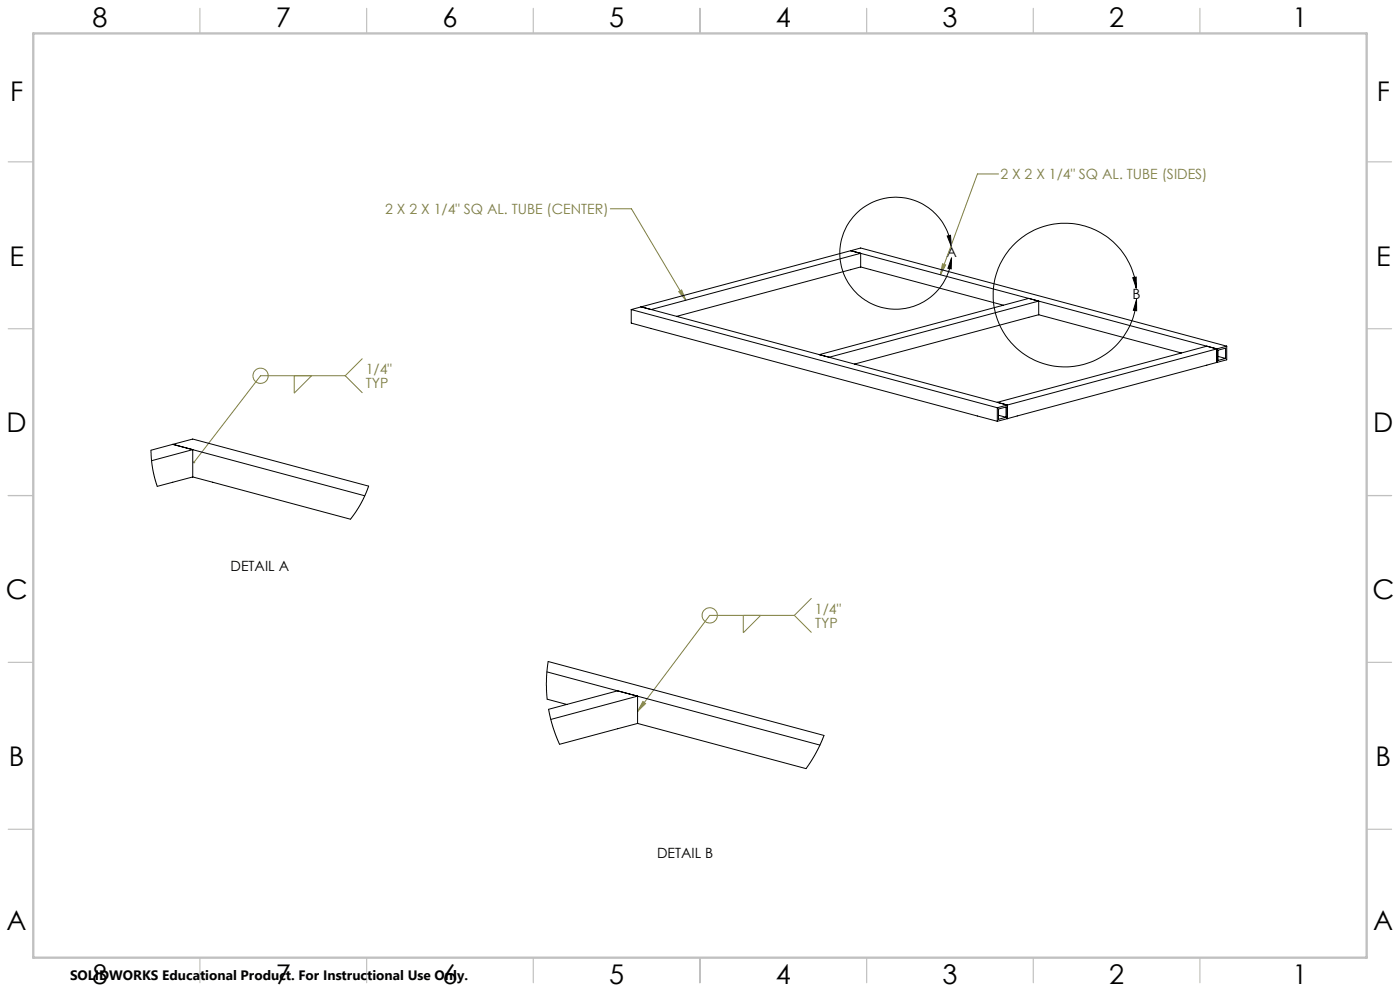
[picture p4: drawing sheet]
<svg xmlns="http://www.w3.org/2000/svg" width="420mm" height="297mm" viewBox="0 0 420 297" stroke-linecap="round" stroke-linejoin="round" font-family="sans-serif">
<g fill="none" stroke="#808040" stroke-width=".3">
<path d="M299.6 52.1h-6.4l-11.1 30.2M183.1 62.6h6.3l16.3 27.4M282.8 79.1l.9 .3-1.6 2.9zM203.6 87.4l.9-.5 1.2 3.1zM88.3 112.6v5.2l5.2-5.2M103.6 112.6h-25.4l-20 25.9M103.6 112.6l5.1 5.1M108.7 107.5l-5.1 5.1M243.4 179.3l-5.1 5.1M223 184.4v5.2l5.2-5.2M238.3 184.4h-25.4l-21.6 28.8M238.3 184.4l5.1 5.1"/>
<path d="M192.9 210.3l.8 .6-2.4 2.3z"/>
<circle cx="78.2" cy="112.6" r="2.29"/>
<circle cx="212.9" cy="184.4" r="2.28"/>
</g>
<path d="M284.2 70.7l1-.2 .2 3.3zM285.4 73.8a16.8 16.8 0 0 0-25.8-12 16.8 16.8 0 0 0 .5 28.5 16.8 16.8 0 0 0 25.4-13M285.5 77.3l-.1 3.3-1-.2zM339.8 83.2l1.1-.2v3.4zM340.9 86.4a21.5 21.5 0 0 0-32.5-16.4 21.5 21.5 0 0 0-.9 36.4 21.5 21.5 0 0 0 33.2-14.6l.3-2M341 89.8v3.3l-1-.1z" fill="none" stroke="#000" stroke-width=".3"/>
<g fill="none" stroke="#c0c0c0" stroke-width=".35">
<path d="M60 2.5v7.5M110 2.5v7.5M160 2.5v7.5M210 2.5v7.5M260 2.5v7.5M310 2.5v7.5M360 2.5v7.5M2.5 48.5h7.5M410 48.5h7.5M2.5 98.5h7.5M410 98.5h7.5M2.5 148.5h7.5"/>
<path d="M410 148.5h7.5M2.5 198.5h7.5M410 198.5h7.5M2.5 248.5h7.5M410 248.5h7.5M60 287v7.5M110 287v7.5M160 287v7.5M210 287v7.5M260 287v7.5M310 287v7.5M360 287v7.5"/>
</g>
<path d="M10 10h400v277h-400z" fill="none" stroke="#c0c0c0" stroke-width=".7"/>
<path d="M284.2 70.7l1-.2 .2 3.3zM285.5 77.3l-.1 3.3-1-.2zM339.8 83.2l1.1-.2v3.4zM341 89.8v3.3l-1-.1z" fill="#000"/>
<path d="M282.8 79.1l.9 .3-1.6 2.9zM203.6 87.4l.9-.5 1.2 3.1zM57.9 138.4l.1 .4 .2-.3-.2 .3a.35 .35 0 0 0 .5 0 .35 .35 0 0 0-.1-.5 .35 .35 0 0 0-.5 .1zM192.9 210.3l.8 .6-2.4 2.3z" fill="#808040"/>
<g fill="none" stroke="#000" stroke-width=".3">
<path d="M255.2 75.1l-62.9 16.9M255.2 75.1l3 .8M255.2 75.1l109.9 29.5M255.2 75.1l3-.8 109.8 29.4M258.2 75.9l-62.9 16.9-3-.8M258.2 75.9v4.1M189.4 92.8l3-.8 109.8 29.4M189.4 92.8l109.8 29.4M189.4 92.8v4l109.8 29.5M192.3 92h.1M258.2 80l-55.2 14.8M258.2 80l42.8 11.5"/>
<path d="M311.6 90.2v4.1M311.6 94.3l-55.2 14.8M311.6 94.3l42.8 11.5M245.8 106.3l62.8-16.9 3 .8-62.9 16.9zM365.1 104.6l-3-.9-62.9 16.9 3 .8M365.1 104.6l-62.9 16.8M365.1 104.6v4M365.1 108.6l-62.9 16.9M365.4 104.9l2.3-.6v3.1l-2.3 .6zM365.4 106.8l2.3 .6M368 103.7l-2.9 .9M368 103.7v4.1l-2.9 .8"/>
<path d="M51.8 133.2l-6.5 1.7 .5 5.8 1.4 5.1 10.6-2.9M51.8 133.2l6 1.6M51.9 133.2l5.9-1.6 52.8 14.1-2.3 5.1-3.2 4.8-47.3-12.7M51.9 133.2l57.5 15.4M57.8 134.8l-12.3 3.3M57.8 134.8v8.1M299.2 122.2v4.1M299.5 122.6l2.3-.6v3.1l-2.3 .6zM299.5 124.5l2.3 .6M302.2 121.4v4.1M302.2 121.4l-3 .8M302.2 125.5l-3 .8"/>
<path d="M164.1 201.4l81.9 21.9M165.2 215.6l26.1-7v8.2M170.1 211.1l-6-1.6-.2-6.3 .6-4.9 82.7 22.2-2.4 5.2-3 4.7-50.5-13.6M185.3 207l-20.7 5.6 1.3 5.4 2 5 23.4-6.2"/>
</g>
<g font-size="8.1">
<text x="27.8" y="8">8</text>
<text x="82.8" y="8">7</text>
<text x="132.8" y="8">6</text>
<text x="182.8" y="8">5</text>
<text x="232.8" y="8">4</text>
<text x="282.8" y="8">3</text>
<text x="332.8" y="8">2</text>
<text x="387.8" y="8">1</text>
<text x="3" y="30.4">F</text>
<text x="413" y="30.4">F</text>
<text x="2.8" y="79.6">E</text>
<text x="412.8" y="79.6">E</text>
<text x="2" y="129.6">D</text>
<text x="412" y="129.6">D</text>
<text x="1.7" y="179.6">C</text>
<text x="411.7" y="179.6">C</text>
<text x="2.7" y="229.6">B</text>
<text x="412.7" y="229.6">B</text>
<text x="2" y="278.9">A</text>
<text x="412" y="278.9">A</text>
<text x="27.8" y="295">8</text>
<text x="82.8" y="295">7</text>
<text x="132.8" y="295">6</text>
<text x="182.8" y="295">5</text>
<text x="232.8" y="295">4</text>
<text x="282.8" y="295">3</text>
<text x="332.8" y="295">2</text>
<text x="387.8" y="295">1</text>
</g>
<g font-size="4.2" fill="#808040">
<text x="300.1" y="53.7">2 X 2 X 1/4&quot; SQ AL. TUBE (SIDES)</text>
<text x="115.6" y="64.2">2 X 2 X 1/4&quot; SQ AL. TUBE (CENTER)</text>
<text x="109.7" y="112.1">1/4&quot;</text>
<text x="109.8" y="116.3">TYP</text>
<text x="244.5" y="183.9">1/4&quot;</text>
<text x="244.5" y="188.1">TYP</text>
</g>
<g font-size="4.2">
<text x="283.9" y="77.1">A</text>
<text x="339.8" y="89.6">B</text>
<text x="69.2" y="171">DETAIL A</text>
<text x="197.1" y="257.1">DETAIL B</text>
</g>
<text font-size="4.1" x="21" y="293.7">SOLIDWORKS Educational Product. For Instructional Use Only.</text>
</svg>
